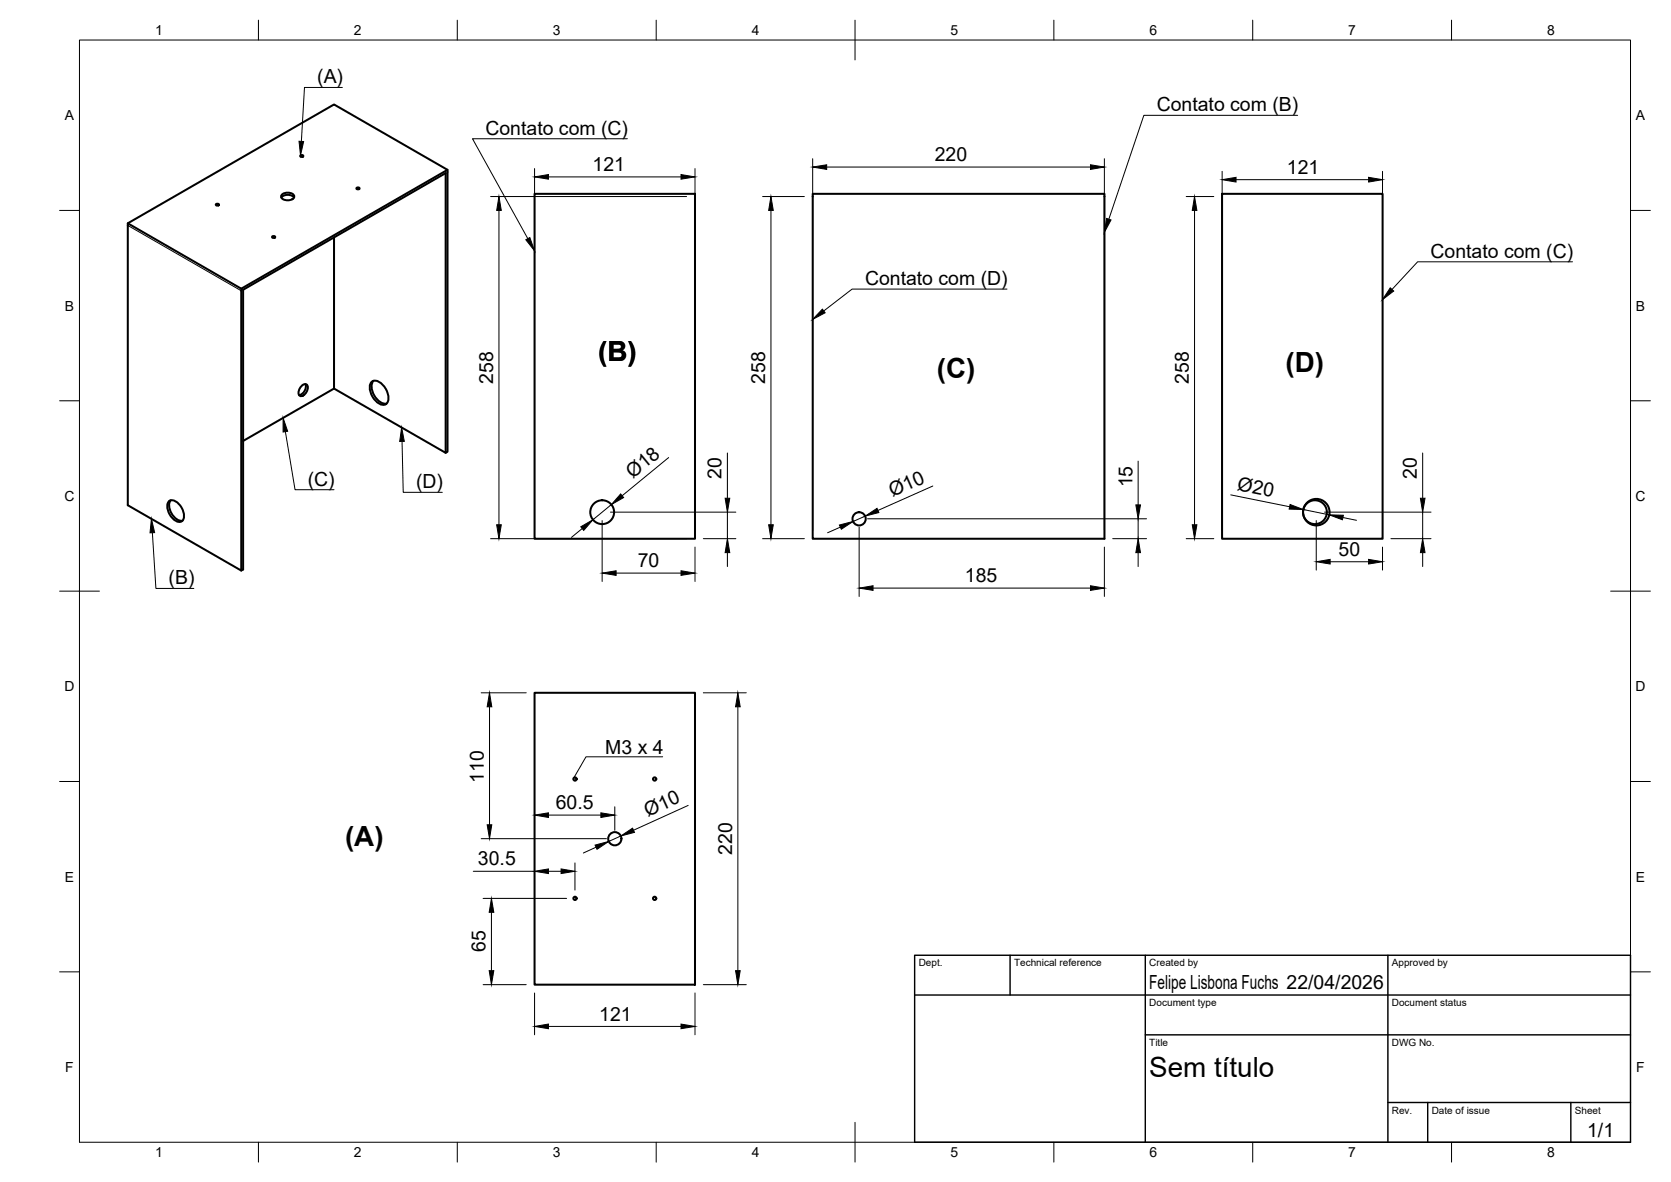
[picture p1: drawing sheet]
<svg xmlns="http://www.w3.org/2000/svg" width="420mm" height="297mm" viewBox="0 0 420 297" stroke-linecap="round" stroke-linejoin="round" font-family="sans-serif">
<!-- layer: Visible -->
<g fill="none" stroke="#000" stroke-width=".51">
<path d="M75.6 39h.4l.3 .3-.5 .1-.3-.1zM32.1 56.1l28.6 16.4M54.4 51.3l.4-.1 .3 .3-.5 .2-.3-.2zM68.5 59.4l.4-.1 .3 .3-.5 .2-.3-.2zM70.7 49.7a2.19 2.19 0 0 1 3.2 0M70.9 48.9a2.16 2.16 0 0 1 3.1 .3 1.43 1.43 0 0 1-1.9 1.1 1.27 1.27 0 0 1-1.4-1.1zM84 59.7v37.9l28.1 16.2v-70.3l-51 29.3v70.3l-.4 .3M89.7 47.2l.4-.1 .3 .3-.5 .2-.3-.2zM112.5 42.7l-51.8 29.8v70.9l-28.6-16.4v-70.9l51.9-29.8 28.5 16.4v70.8l-.4 .3M134.4 48.7h40.4v86.7h-40.4zM204.3 48.7h73.4v86.7h-73.4zM307.3 48.7h40.3v86.7h-40.3z"/>
<path d="M75.9 97a.86 .86 0 0 1 1.4 0 2.16 2.16 0 0 1-1.8 2.5 1.44 1.44 0 0 1 0-2.2zM76.8 96.5a2.18 2.18 0 0 1-1.6 2.8M84 97.6l-22.9 13.2M93.3 96.1a1.87 1.87 0 0 1 2.8 .5 4.2 4.2 0 0 1 1.2 4.7 1.87 1.87 0 0 1-2.8-.5 4.2 4.2 0 0 1-1.2-4.7zM93.9 95.7a3.8 3.8 0 0 0 1 4.8 2.62 2.62 0 0 0 2.3 .9M42.4 126.1a1.67 1.67 0 0 1 2.4 .4 3.7 3.7 0 0 1 1.2 4.3 1.67 1.67 0 0 1-2.5-.4 3.7 3.7 0 0 1-1.1-4.3zM42.9 125.7a3.7 3.7 0 0 0 1.6 4.8l.9 .4h.5M134.4 174.1h40.4v73.3h-40.4z"/>
<circle cx="151.4" cy="128.7" r="3"/>
<circle cx="216" cy="130.4" r="1.66"/>
<circle cx="330.6" cy="128.7" r="3"/>
<circle cx="331" cy="128.7" r="3.3"/>
<circle cx="144.6" cy="195.8" r=".41"/>
<circle cx="164.6" cy="195.8" r=".41"/>
<circle cx="154.6" cy="210.8" r="1.66"/>
<circle cx="144.6" cy="225.8" r=".41"/>
<circle cx="164.6" cy="225.8" r=".41"/>
</g>
<!-- layer: Visible Narrow -->
<path d="M32.1 56.6l28.6 16.5" fill="none" stroke="#000" stroke-width=".25"/>
<!-- layer: BORDER -->
<g fill="none" stroke="#000" stroke-width=".25">
<path d="M20 10.1h390v276.9h-390zM65 5.1v5M115 5.1v5M165 5.1v5M215 5.1v10M265 5.1v5M315 5.1v5M365 5.1v5M15 52.9h5M410 52.9h5M15 100.7h5M410 100.7h5"/>
<path d="M15 148.6h10M405 148.6h10M15 196.4h5M410 196.4h5M15 244.2h5M410 244.2h5M65 287v5M115 287v5M165 287v5M215 282.1v9.9M265 287v5M315 287v5"/>
<path d="M365 287v5"/>
</g>
<!-- layer: TITLEBLOCK -->
<path d="M230 240.1h180v46.9h-180zM230 250h180M254 240.1v9.9M288 240.1v46.9M349 240.1v46.9M288 260.1h122M349 277.1h61M359 277.1v9.9M395 277.1v9.9" fill="none" stroke="#000" stroke-width=".36"/>
<!-- layer: FD_Dimensions -->
<g fill="none" stroke="#000" stroke-width=".25">
<path d="M204.3 39.9v93.4M277.7 39.9v93.4M123.4 49.4h49.2M125.5 52.9v79M134.4 42.4v90.9M137.9 44.5h33.3M174.8 42.4v90.9M191.7 49.4h10.5M193.8 52.9v79M207.9 42h66.3M298.3 49.4h6.9M300.4 52.9v79"/>
<path d="M307.3 43.1v90.2M310.8 45.2h33.3M347.6 43.1v90.2M168.1 115l-11.7 9.6M182.9 113.8v11.4M286.2 115.9v11M357.7 113.8v11.4M123.4 135.4h49.2M146.4 132.8l-2.7 2.3M151.4 130.8v15.3M153.5 128.7h31.5M153.7 126.8l-4.6 3.8"/>
<path d="M174.8 137.5v8.6M176.8 135.4h8.2M182.9 128.7v6.7M182.9 138.9v3.5M191.7 135.4h10.5M211.3 132.5l-3.2 1.4M216 132.5v17.4M217.6 129.7l-3.1 1.3M218.1 130.4h70.2M234.5 122.1l-13.8 6.2M277.7 137.5v12.4M279.8 135.4h8.5"/>
<path d="M286.2 130.4v5M286.2 138.9v3.5M298.3 135.4h6.9M309.5 124.4l14.8 2.9M327.7 128l6.5 1.4M331 130.8v12.5M333.1 128.7h26.7M337.7 130.1l3.4 .7M347.6 137.5v5.8M349.7 135.4h10.1M357.7 128.7v6.7M357.7 138.9v3.5"/>
<path d="M154.9 144h16.3M219.5 147.8h54.7M334.5 141.2h9.6M121 174.1h11.3M123.1 177.6v29.7M176.8 174.1h10.8M185.5 177.6v66.3M119 219h15.4M121 210.8h31.5M137.9 219h3.2M137.9 204.8h13.2M144.6 216.9v6.8"/>
<path d="M149.9 212.9l-3.2 1.5M154.6 202.7v6M156.1 210.1l-3 1.4M173 202.4l-13.7 6.2M121.5 225.8h21M123.6 229.3v14.6M121.5 247.4h10.8M134.4 249.5v10.5M137.9 257.9h33.3M174.8 249.5v10.5M176.8 247.4h10.8"/>
</g>
<g fill="#000" stroke="#000" stroke-width=".25">
<path d="M125.5 49.4l.5 3.5h-1.1zM134.4 44.5l3.5-.6v1.1zM171.2 43.9l3.6 .6-3.6 .5zM193.8 49.4l.6 3.5h-1.1zM204.3 42l3.6-.6v1.2zM274.2 41.4l3.5 .6-3.5 .6zM300.4 49.4l.5 3.5h-1.1zM307.3 45.2l3.5-.6v1.1zM344.1 44.6l3.5 .6-3.5 .5zM124.9 131.9h1.1l-.5 3.5zM146 132.4l3.1-1.8-2.3 2.7zM156.1 124.1l.7 .9-3.1 1.8z"/>
<path d="M182.9 135.4l.6 3.5h-1.2zM182.3 125.2h1.2l-.6 3.5zM193.3 131.9h1.1l-.6 3.5zM211.1 131.9l3.4-.9-3 2zM217.6 129.7l2.9-2 .5 1.1zM286.2 135.4l.6 3.5h-1.2zM285.6 126.9h1.2l-.6 3.5zM299.8 131.9h1.1l-.5 3.5zM324.4 126.8l3.3 1.2-3.6-.1zM334.2 129.4l3.6 .1-.3 1.1zM357.7 135.4l.6 3.5h-1.2zM357.1 125.2h1.2l-.6 3.5z"/>
<path d="M151.4 144l3.5-.6v1.2zM171.2 143.4l3.6 .6-3.6 .6zM216 147.8l3.5-.6v1.2zM274.2 147.2l3.5 .6-3.5 .6zM331 141.2l3.5-.6v1.1zM344.1 140.6l3.5 .6-3.5 .5zM123.1 174.1l.6 3.5h-1.2zM185.5 174.1l.6 3.5h-1.1zM122.5 207.3h1.2l-.6 3.5zM134.4 219l3.5-.6v1.1zM134.4 204.8l3.5-.5v1.1zM141.1 218.4l3.5 .6-3.5 .5z"/>
<path d="M149.6 212.4l3.5-.9-3 1.9zM151.1 204.3l3.5 .5-3.5 .6zM156.1 210.1l2.9-2 .5 1.1zM123.6 225.8l.6 3.5h-1.2zM123 243.9h1.2l-.6 3.5zM134.4 257.9l3.5-.5v1.1zM171.2 257.4l3.6 .5-3.6 .6zM185 243.9h1.1l-.6 3.5z"/>
</g>
<!-- layer: Leaders -->
<path d="M75.2 35.5l1.1 .1-.7 3.4zM132.2 60.2l1-.5 1.2 3.3zM278.3 54.9l1.1 .4-1.7 3.1zM206.8 77.7l.7 .9-3.2 1.7zM349.6 72.3l.8 .8-2.8 2.2zM71.2 105l1.1 3.4-1.1 .2zM101 107.4l.7 3.5h-1.2zM38.1 130.4l.8 3.4-1.2 .1z" fill="#000" stroke="#000" stroke-width=".25"/>
<path d="M86.1 22h-9.5l-.8 13.5M157.8 34.9h-39l13.9 25.1M326.3 29h-38.7l-8.8 26.1M253.2 72.7h-39l-7.1 5.5M395.4 65.8h-39l-6.4 6.9M71.8 108.5l2.4 14.6h9.8M101.1 110.9l.3 12.8h9.8M38.3 133.9l.9 14h9.5" fill="none" stroke="#000" stroke-width=".25"/>
<!-- layer: Hole Notes -->
<path d="M166.6 190.2h-19.3l-3 5.3" fill="none" stroke="#000" stroke-width=".25"/>
<g font-size="7">
<text x="150.4" y="90.8">(B)</text>
<text x="235.6" y="95">(C)</text>
<text x="323.2" y="93.6">(D)</text>
<text x="86.8" y="212.6">(A)</text>
<text x="289" y="270.6">Sem título</text>
</g>
<g font-size="4.9">
<text x="79.8" y="21">(A)</text>
<text x="290.9" y="28">Contato com (B)</text>
<text x="122.1" y="33.8">Contato com (C)</text>
<text x="235" y="40.5">220</text>
<text x="149" y="43.1">121</text>
<text x="323.6" y="43.8">121</text>
<text x="359.7" y="64.8">Contato com (C)</text>
<text x="217.5" y="71.6">Contato com (D)</text>
<text x="124" y="96.4" transform="rotate(-90 124 96.4)">258</text>
<text x="192.4" y="96.4" transform="rotate(-90 192.4 96.4)">258</text>
<text x="298.9" y="96.4" transform="rotate(-90 298.9 96.4)">258</text>
<text x="77.4" y="122">(C)</text>
<text x="104.6" y="122.7">(D)</text>
<text x="159.1" y="120.4" transform="rotate(-40 159.1 120.4)">Ø18</text>
<text x="181.4" y="120.4" transform="rotate(-90 181.4 120.4)">20</text>
<text x="224.4" y="125" transform="rotate(-24 224.4 125)">Ø10</text>
<text x="284.7" y="122.5" transform="rotate(-90 284.7 122.5)">15</text>
<text x="310.9" y="123.1" transform="rotate(11 310.9 123.1)">Ø20</text>
<text x="356.3" y="120.4" transform="rotate(-90 356.3 120.4)">20</text>
<text x="160.4" y="142.6">70</text>
<text x="336.6" y="139.7">50</text>
<text x="42.4" y="146.8">(B)</text>
<text x="242.6" y="146.3">185</text>
<text x="152.2" y="189.5">M3 x 4</text>
<text x="121.6" y="196.7" transform="rotate(-90 121.6 196.7)">110</text>
<text x="139.7" y="203.4">60.5</text>
<text x="162.9" y="205.3" transform="rotate(-24 162.9 205.3)">Ø10</text>
<text x="184.1" y="214.8" transform="rotate(-90 184.1 214.8)">220</text>
<text x="120.2" y="217.5">30.5</text>
<text x="122.1" y="239.3" transform="rotate(-90 122.1 239.3)">65</text>
<text x="289" y="248.5">Felipe Lisbona Fuchs 22/04/2026</text>
<text x="150.7" y="256.5">121</text>
<text x="399.1" y="285.7">1/1</text>
</g>
<g font-size="3.5">
<text x="39" y="8.8">1</text>
<text x="89" y="8.8">2</text>
<text x="139" y="8.8">3</text>
<text x="189" y="8.8">4</text>
<text x="239" y="8.8">5</text>
<text x="289" y="8.8">6</text>
<text x="339" y="8.8">7</text>
<text x="389" y="8.8">8</text>
<text x="16.3" y="30.2">A</text>
<text x="411.3" y="30.2">A</text>
<text x="16.3" y="78">B</text>
<text x="411.3" y="78">B</text>
<text x="16.2" y="125.9">C</text>
<text x="411.2" y="125.9">C</text>
<text x="16.2" y="173.7">D</text>
<text x="411.2" y="173.7">D</text>
<text x="16.3" y="221.6">E</text>
<text x="411.3" y="221.6">E</text>
<text x="16.4" y="269.4">F</text>
<text x="411.4" y="269.4">F</text>
<text x="39" y="290.8">1</text>
<text x="89" y="290.8">2</text>
<text x="139" y="290.8">3</text>
<text x="189" y="290.8">4</text>
<text x="239" y="290.8">5</text>
<text x="289" y="290.8">6</text>
<text x="339" y="290.8">7</text>
<text x="389" y="290.8">8</text>
</g>
<g font-size="2.5">
<text x="231" y="242.9">Dept.</text>
<text x="255" y="242.9">Technical reference</text>
<text x="289" y="242.9">Created by</text>
<text x="350" y="242.9">Approved by</text>
<text x="289" y="252.8">Document type</text>
<text x="350" y="252.8">Document status</text>
<text x="289" y="262.9">Title</text>
<text x="350" y="262.9">DWG No.</text>
<text x="350" y="279.9">Rev.</text>
<text x="360" y="279.9">Date of issue</text>
<text x="396" y="279.9">Sheet</text>
</g>
</svg>
